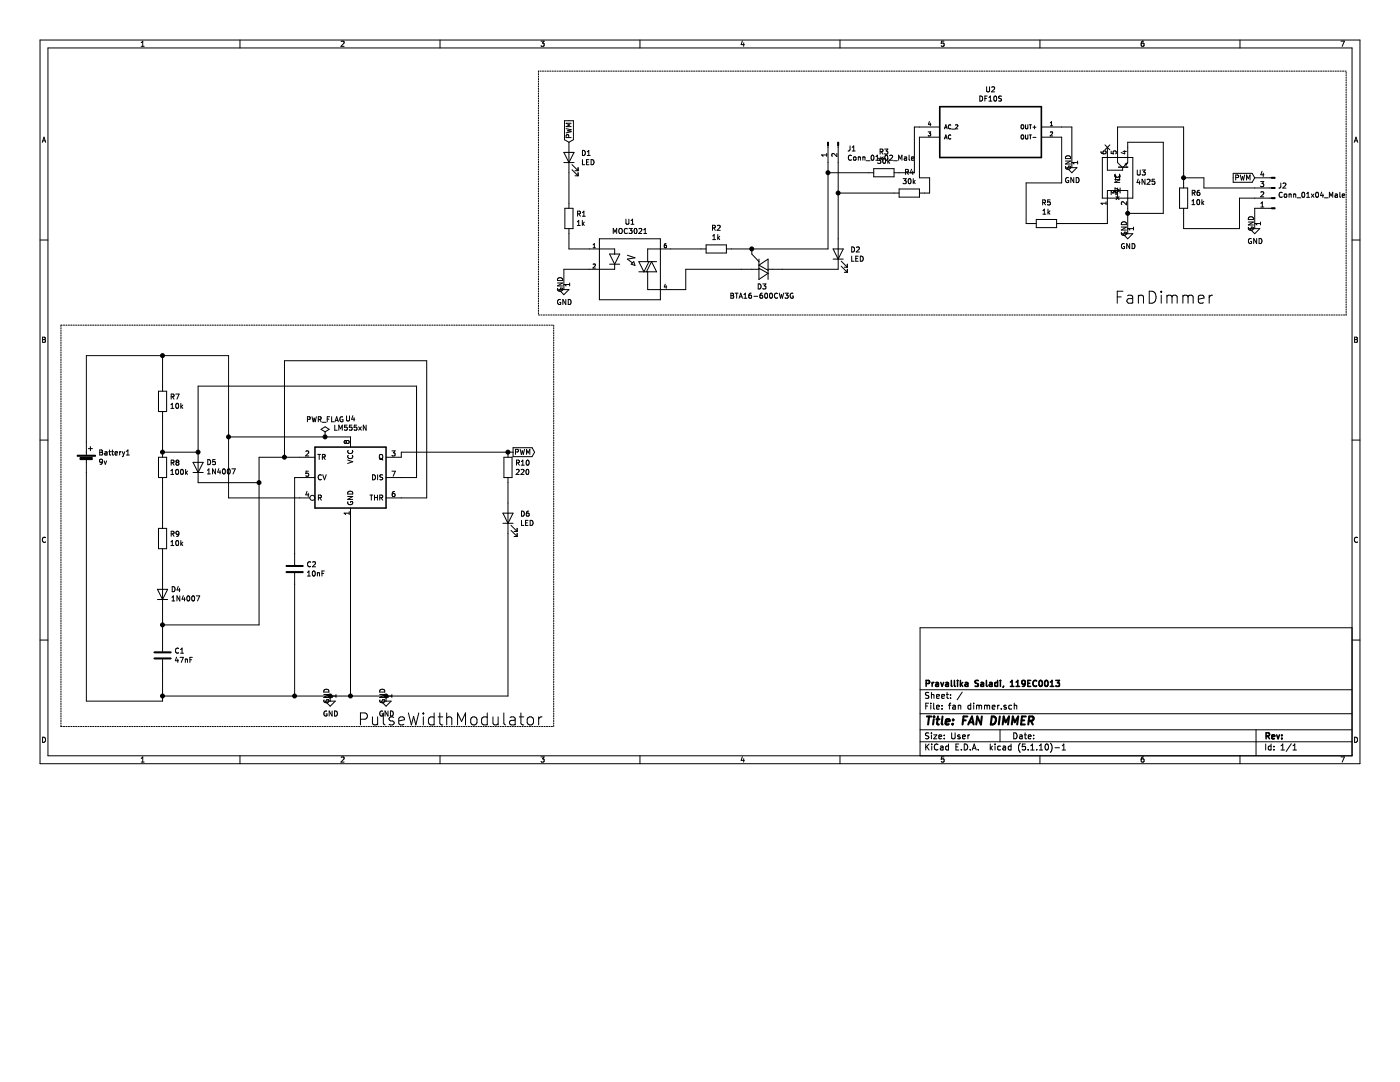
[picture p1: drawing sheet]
EESchema Schematic File Version 4
EELAYER 30 0
EELAYER END
$Descr User 13780 7910
encoding utf-8
Sheet 1 1
Title "FAN DIMMER"
Date ""
Rev ""
Comp "Pravallika Saladi, 119EC0013"
Comment1 ""
Comment2 ""
Comment3 ""
Comment4 ""
$EndDescr
Wire Wire Line
	12350 2050 12350 2200
$Comp
L power:GND #PWR04
U 1 1
P 12350 2200
F 0 "#PWR04" H 12350 1950 50  0001 C CNN
F 1 "GND" H 12355 2027 50  0000 C CNN
F 2 "" H 12350 2200 50  0001 C CNN
F 3 "" H 12350 2200 50  0001 C CNN
	1    12350 2200
	1    0    0    -1  
$EndComp
Wire Wire Line
	12200 1950 12350 1950
Wire Wire Line
	12200 2250 12200 1950
$Comp
L Connector:Conn_01x04_Male J2
U 1 1
P 12550 1950
F 0 "J2" H 12522 1832 50  0000 R CNN
F 1 "Conn_01x04_Male" H 12522 1923 50  0000 R CNN
F 2 "Connector:NS-Tech_Grove_1x04_P2mm_Vertical" H 12550 1950 50  0001 C CNN
F 3 "~" H 12550 1950 50  0001 C CNN
	1    12550 1950
	-1   0    0    1   
$EndComp
Wire Wire Line
	10100 2200 10150 2200
Wire Wire Line
	10450 1350 10450 1800
Wire Wire Line
	10100 1800 10100 2200
Wire Wire Line
	10450 1800 10100 1800
Wire Wire Line
	10550 1250 10550 1600
Wire Wire Line
	10450 1250 10550 1250
Text GLabel 12350 1750 0    50   Input ~ 0
PWM
NoConn ~ 10900 1450
Wire Wire Line
	11450 1400 11450 2100
Wire Wire Line
	12350 1850 11850 1850
Wire Wire Line
	11850 1850 11850 1750
Wire Wire Line
	11850 1750 11650 1750
Connection ~ 11650 1750
Wire Wire Line
	11650 1750 11650 1800
Wire Wire Line
	11650 2250 12200 2250
Wire Wire Line
	11650 2100 11650 2250
Wire Wire Line
	11650 1250 11650 1750
Wire Wire Line
	11000 1250 11650 1250
Wire Wire Line
	11000 1450 11000 1250
Wire Wire Line
	11100 2100 11100 2050
Connection ~ 11100 2100
Wire Wire Line
	11450 2100 11100 2100
Wire Wire Line
	11100 1400 11450 1400
Wire Wire Line
	11100 1450 11100 1400
Wire Wire Line
	11100 2250 11100 2100
$Comp
L power:GND #PWR03
U 1 1
P 11100 2250
F 0 "#PWR03" H 11100 2000 50  0001 C CNN
F 1 "GND" H 11105 2077 50  0000 C CNN
F 2 "" H 11100 2250 50  0001 C CNN
F 3 "" H 11100 2250 50  0001 C CNN
	1    11100 2250
	1    0    0    -1  
$EndComp
Wire Wire Line
	10900 2200 10900 2050
Wire Wire Line
	10450 2200 10900 2200
$Comp
L Isolator:4N25 U3
U 1 1
P 11000 1750
F 0 "U3" V 11046 1570 50  0000 R CNN
F 1 "4N25" V 10955 1570 50  0000 R CNN
F 2 "Package_DIP:DIP-6_W7.62mm" H 10800 1550 50  0001 L CIN
F 3 "https://www.vishay.com/docs/83725/4n25.pdf" H 11000 1750 50  0001 L CNN
	1    11000 1750
	0    -1   -1   0   
$EndComp
$Comp
L power:GND #PWR02
U 1 1
P 10550 1600
F 0 "#PWR02" H 10550 1350 50  0001 C CNN
F 1 "GND" H 10555 1427 50  0000 C CNN
F 2 "" H 10550 1600 50  0001 C CNN
F 3 "" H 10550 1600 50  0001 C CNN
	1    10550 1600
	1    0    0    -1  
$EndComp
Text GLabel 5050 4450 2    50   Output ~ 0
PWM
Wire Wire Line
	9100 1900 9150 1900
Wire Wire Line
	8850 1700 9000 1700
Wire Wire Line
	5600 1700 5600 2000
Wire Wire Line
	5600 2300 5600 2450
$Comp
L Connector:Conn_01x02_Male J1
U 1 1
P 8150 1400
F 0 "J1" V 8212 1212 50  0000 R CNN
F 1 "Conn_01x02_Male" V 8303 1212 50  0000 R CNN
F 2 "LED_THT:LED_D3.0mm_Clear" H 8150 1400 50  0001 C CNN
F 3 "~" H 8150 1400 50  0001 C CNN
	1    8150 1400
	0    -1   1    0   
$EndComp
Wire Wire Line
	8250 2350 8250 1900
Wire Wire Line
	8150 2450 8150 1700
$Comp
L Device:R R3
U 1 1
P 8700 1700
F 0 "R3" V 8493 1700 50  0000 C CNN
F 1 "30k" V 8584 1700 50  0000 C CNN
F 2 "Resistor_SMD:R_0603_1608Metric" V 8630 1700 50  0001 C CNN
F 3 "~" H 8700 1700 50  0001 C CNN
	1    8700 1700
	0    1    1    0   
$EndComp
Wire Wire Line
	8550 1700 8150 1700
Connection ~ 8150 1700
Wire Wire Line
	8150 1700 8150 1600
Wire Wire Line
	8800 1900 8250 1900
Connection ~ 8250 1900
Wire Wire Line
	8250 1900 8250 1600
Text GLabel 5600 1400 1    50   Input ~ 0
PWM
$Comp
L Device:LED D2
U 1 1
P 8250 2500
F 0 "D2" V 8289 2382 50  0000 R CNN
F 1 "LED" V 8198 2382 50  0000 R CNN
F 2 "LED_THT:LED_D3.0mm_Horizontal_O6.35mm_Z2.0mm" H 8250 2500 50  0001 C CNN
F 3 "~" H 8250 2500 50  0001 C CNN
	1    8250 2500
	0    -1   -1   0   
$EndComp
Wire Wire Line
	7200 2450 7400 2450
$Comp
L power:GND #PWR01
U 1 1
P 5550 2800
F 0 "#PWR01" H 5550 2550 50  0001 C CNN
F 1 "GND" H 5555 2627 50  0000 C CNN
F 2 "" H 5550 2800 50  0001 C CNN
F 3 "" H 5550 2800 50  0001 C CNN
	1    5550 2800
	1    0    0    -1  
$EndComp
$Comp
L BTA16-600CW3G:BTA16-600CW3G D3
U 1 1
P 7500 2650
F 0 "D3" H 7500 2825 50  0000 C CNN
F 1 "BTA16-600CW3G" H 7500 2916 50  0000 C CNN
F 2 "BTA16-600CW3G:TO254P1028X482X1968-3" H 7500 2650 50  0001 L BNN
F 3 "" H 7500 2650 50  0001 L BNN
F 4 "IPC-7251" H 7500 2650 50  0001 L BNN "STANDARD"
F 5 "Littlefuse" H 7500 2650 50  0001 L BNN "MANUFACTURER"
F 6 "08/30/17" H 7500 2650 50  0001 L BNN "PARTREV"
	1    7500 2650
	-1   0    0    1   
$EndComp
Connection ~ 7400 2450
Wire Wire Line
	7400 2450 8150 2450
Wire Wire Line
	8250 2650 7700 2650
Wire Wire Line
	7300 2650 6750 2650
$Comp
L DF10S:DF10S U2
U 1 1
P 9750 1150
F 0 "U2" H 9750 1420 50  0000 C CNN
F 1 "DF10S" H 9750 1329 50  0000 C CNN
F 2 "DF10S:SOT508P985X260-4N" H 9750 1150 50  0001 L BNN
F 3 "" H 9750 1150 50  0001 L BNN
F 4 "Fairchild" H 9750 1150 50  0001 L BNN "SUPPLIER"
F 5 "1470962" H 9750 1150 50  0001 L BNN "OC_FARNELL"
F 6 "DF10S" H 9750 1150 50  0001 L BNN "MPN"
F 7 "80K5820" H 9750 1150 50  0001 L BNN "OC_NEWARK"
F 8 "SDIP-4" H 9750 1150 50  0001 L BNN "PACKAGE"
	1    9750 1150
	1    0    0    -1  
$EndComp
Wire Wire Line
	9050 1250 9000 1250
Wire Wire Line
	9000 1250 9000 1700
Wire Wire Line
	9050 1350 9050 1750
Wire Wire Line
	9050 1750 9150 1750
Wire Wire Line
	9150 1750 9150 1900
Wire Wire Line
	5600 2450 5800 2450
Wire Wire Line
	6600 2450 6900 2450
Wire Wire Line
	6750 2650 6750 2850
Wire Wire Line
	5800 2650 5550 2650
Connection ~ 1950 4450
Connection ~ 5000 4450
Wire Wire Line
	5050 4450 5000 4450
Wire Wire Line
	3800 6850 3450 6850
Connection ~ 3800 6850
$Comp
L power:GND #PWR0101
U 1 1
P 3800 6850
F 0 "#PWR0101" H 3800 6600 50  0001 C CNN
F 1 "GND" H 3805 6677 50  0000 C CNN
F 2 "" H 3800 6850 50  0001 C CNN
F 3 "" H 3800 6850 50  0001 C CNN
	1    3800 6850
	1    0    0    -1  
$EndComp
Wire Wire Line
	2550 4750 2550 6150
Connection ~ 2550 4750
Wire Wire Line
	1950 4750 2550 4750
Connection ~ 1600 4450
Wire Wire Line
	1950 4450 1600 4450
Wire Wire Line
	1950 3800 1950 4450
Wire Wire Line
	4100 3800 1950 3800
Wire Wire Line
	4100 4700 4100 3800
Wire Wire Line
	3950 4700 4100 4700
Wire Wire Line
	3450 6850 3250 6850
Connection ~ 3450 6850
Wire Wire Line
	3450 5100 3450 6850
Wire Wire Line
	2900 6850 1600 6850
Connection ~ 2900 6850
Wire Wire Line
	2900 5750 2900 6850
Wire Wire Line
	2900 4700 2900 5450
Wire Wire Line
	2950 4700 2900 4700
Wire Wire Line
	1600 6850 1600 6600
Connection ~ 1600 6850
Wire Wire Line
	5000 6850 3800 6850
Wire Wire Line
	5000 5250 5000 6850
Wire Wire Line
	5000 4750 5000 4950
Wire Wire Line
	3950 4450 3950 4500
Wire Wire Line
	5000 4450 3950 4450
Wire Wire Line
	2250 4300 2250 4900
Connection ~ 2250 4300
Wire Wire Line
	2250 3500 2250 4300
Connection ~ 1600 3500
Wire Wire Line
	2250 4900 2950 4900
Wire Wire Line
	1600 3500 2250 3500
Wire Wire Line
	2800 4500 2550 4500
Connection ~ 2800 4500
Wire Wire Line
	2800 3550 2800 4500
Wire Wire Line
	4200 3550 2800 3550
Wire Wire Line
	4200 4900 4200 3550
Wire Wire Line
	3950 4900 4200 4900
Wire Wire Line
	1600 6150 1600 6300
Connection ~ 1600 6150
Wire Wire Line
	2550 6150 1600 6150
Wire Wire Line
	2550 4500 2550 4750
Wire Wire Line
	2950 4500 2800 4500
$Comp
L Timer:LM555xN U4
U 1 1
P 3450 4700
F 0 "U4" H 3450 5281 50  0000 C CNN
F 1 "LM555xN" H 3450 5190 50  0000 C CNN
F 2 "Package_DIP:DIP-8_W7.62mm" H 4100 4300 50  0001 C CNN
F 3 "http://www.ti.com/lit/ds/symlink/lm555.pdf" H 4300 4300 50  0001 C CNN
	1    3450 4700
	1    0    0    -1  
$EndComp
Wire Wire Line
	1600 6900 1600 6850
Wire Wire Line
	850  6900 1600 6900
Wire Wire Line
	850  4650 850  6900
Wire Wire Line
	850  3500 850  4350
Wire Wire Line
	1600 3500 850  3500
Wire Wire Line
	1600 3800 1600 3500
Wire Wire Line
	1600 6000 1600 6150
Wire Wire Line
	1600 5700 1600 5450
Wire Wire Line
	1600 4750 1600 5150
Wire Wire Line
	1600 4100 1600 4450
$Comp
L Device:Battery_Cell Battery1
U 1 1
P 850 4550
F 0 "Battery1" H 968 4646 50  0000 L CNN
F 1 "9v" H 968 4555 50  0000 L CNN
F 2 "Battery:BatteryHolder_Keystone_107_1x23mm" V 850 4610 50  0001 C CNN
F 3 "~" V 850 4610 50  0001 C CNN
	1    850  4550
	1    0    0    -1  
$EndComp
Wire Notes Line
	5450 3200 5450 7150
Wire Notes Line
	600  7150 600  3200
Wire Notes Line
	600  3200 5450 3200
Wire Notes Line
	600  7150 5450 7150
Wire Notes Line
	5300 3100 13250 3100
Wire Notes Line
	13250 3100 13250 700 
Wire Notes Line
	13250 700  5300 700 
Wire Notes Line
	5300 700  5300 3100
Text Label 5350 7150 2    118  ~ 0
PulseWidthModulator
Text Label 11950 3000 2    118  ~ 0
FanDimmer
Wire Wire Line
	2250 4300 3200 4300
$Comp
L power:PWR_FLAG #FLG0101
U 1 1
P 3200 4300
F 0 "#FLG0101" H 3200 4375 50  0001 C CNN
F 1 "PWR_FLAG" H 3200 4473 50  0000 C CNN
F 2 "" H 3200 4300 50  0001 C CNN
F 3 "~" H 3200 4300 50  0001 C CNN
	1    3200 4300
	1    0    0    -1  
$EndComp
Connection ~ 3200 4300
Wire Wire Line
	3200 4300 3450 4300
$Comp
L power:GND #PWR0102
U 1 1
P 3250 6850
F 0 "#PWR0102" H 3250 6600 50  0001 C CNN
F 1 "GND" H 3255 6677 50  0000 C CNN
F 2 "" H 3250 6850 50  0001 C CNN
F 3 "" H 3250 6850 50  0001 C CNN
	1    3250 6850
	1    0    0    -1  
$EndComp
Connection ~ 3250 6850
Wire Wire Line
	3250 6850 2900 6850
Wire Wire Line
	6750 2850 6600 2850
Wire Wire Line
	5550 2650 5550 2800
$Comp
L Device:R R6
U 1 1
P 11650 1950
F 0 "R6" H 11580 1904 50  0000 R CNN
F 1 "10k" H 11580 1995 50  0000 R CNN
F 2 "Resistor_SMD:R_0603_1608Metric" V 11580 1950 50  0001 C CNN
F 3 "~" H 11650 1950 50  0001 C CNN
	1    11650 1950
	-1   0    0    1   
$EndComp
$Comp
L Device:R R5
U 1 1
P 10300 2200
F 0 "R5" V 10093 2200 50  0000 C CNN
F 1 "1k" V 10184 2200 50  0000 C CNN
F 2 "Resistor_SMD:R_0402_1005Metric" V 10230 2200 50  0001 C CNN
F 3 "~" H 10300 2200 50  0001 C CNN
	1    10300 2200
	0    1    1    0   
$EndComp
$Comp
L Device:R R4
U 1 1
P 8950 1900
F 0 "R4" V 8743 1900 50  0000 C CNN
F 1 "30k" V 8834 1900 50  0000 C CNN
F 2 "Resistor_SMD:R_0603_1608Metric" V 8880 1900 50  0001 C CNN
F 3 "~" H 8950 1900 50  0001 C CNN
	1    8950 1900
	0    1    1    0   
$EndComp
$Comp
L Device:R R2
U 1 1
P 7050 2450
F 0 "R2" V 6843 2450 50  0000 C CNN
F 1 "1k" V 6934 2450 50  0000 C CNN
F 2 "Resistor_SMD:R_0402_1005Metric" V 6980 2450 50  0001 C CNN
F 3 "~" H 7050 2450 50  0001 C CNN
	1    7050 2450
	0    1    1    0   
$EndComp
$Comp
L MOC3021:MOC3021 U1
U 1 1
P 6200 2650
F 0 "U1" H 6200 3117 50  0000 C CNN
F 1 "MOC3021" H 6200 3026 50  0000 C CNN
F 2 "MOC3021:DIP762W45P254L889H508Q6" H 6200 2650 50  0001 L BNN
F 3 "" H 6200 2650 50  0001 L BNN
F 4 "IPC 7351B" H 6200 2650 50  0001 L BNN "STANDARD"
F 5 "DIP-6" H 6200 2650 50  0001 L BNN "PACKAGE"
F 6 "FAIRCHILD SEMICONDUCTOR" H 6200 2650 50  0001 L BNN "MANUFACTURER"
F 7 "" H 6200 2650 50  0001 L BNN "PARTREV"
	1    6200 2650
	1    0    0    -1  
$EndComp
$Comp
L Device:R R1
U 1 1
P 5600 2150
F 0 "R1" H 5670 2196 50  0000 L CNN
F 1 "1k" H 5670 2105 50  0000 L CNN
F 2 "Resistor_SMD:R_0402_1005Metric" V 5530 2150 50  0001 C CNN
F 3 "~" H 5600 2150 50  0001 C CNN
	1    5600 2150
	1    0    0    -1  
$EndComp
$Comp
L Device:LED D1
U 1 1
P 5600 1550
F 0 "D1" V 5639 1432 50  0000 R CNN
F 1 "LED" V 5548 1432 50  0000 R CNN
F 2 "LED_SMD:LED_0603_1608Metric_Castellated" H 5600 1550 50  0001 C CNN
F 3 "~" H 5600 1550 50  0001 C CNN
	1    5600 1550
	0    -1   -1   0   
$EndComp
$Comp
L Device:LED D6
U 1 1
P 5000 5100
F 0 "D6" V 5039 4982 50  0000 R CNN
F 1 "LED" V 4948 4982 50  0000 R CNN
F 2 "LED_THT:LED_D3.0mm_Clear" H 5000 5100 50  0001 C CNN
F 3 "~" H 5000 5100 50  0001 C CNN
	1    5000 5100
	0    -1   -1   0   
$EndComp
$Comp
L Device:C C1
U 1 1
P 1600 6450
F 0 "C1" H 1715 6496 50  0000 L CNN
F 1 "47nF" H 1715 6405 50  0000 L CNN
F 2 "Capacitor_SMD:CP_Elec_3x5.3" H 1638 6300 50  0001 C CNN
F 3 "~" H 1600 6450 50  0001 C CNN
	1    1600 6450
	1    0    0    -1  
$EndComp
$Comp
L Device:R R10
U 1 1
P 5000 4600
F 0 "R10" H 5070 4646 50  0000 L CNN
F 1 "220" H 5070 4555 50  0000 L CNN
F 2 "Resistor_SMD:R_0603_1608Metric" V 4930 4600 50  0001 C CNN
F 3 "~" H 5000 4600 50  0001 C CNN
	1    5000 4600
	1    0    0    -1  
$EndComp
$Comp
L Device:C C2
U 1 1
P 2900 5600
F 0 "C2" H 3015 5646 50  0000 L CNN
F 1 "10nF" H 3015 5555 50  0000 L CNN
F 2 "Capacitor_SMD:CP_Elec_3x5.3" H 2938 5450 50  0001 C CNN
F 3 "~" H 2900 5600 50  0001 C CNN
	1    2900 5600
	1    0    0    -1  
$EndComp
$Comp
L Diode:1N4007 D5
U 1 1
P 1950 4600
F 0 "D5" V 1996 4520 50  0000 R CNN
F 1 "1N4007" V 1905 4520 50  0000 R CNN
F 2 "Diode_THT:D_DO-41_SOD81_P10.16mm_Horizontal" H 1950 4425 50  0001 C CNN
F 3 "http://www.vishay.com/docs/88503/1n4001.pdf" H 1950 4600 50  0001 C CNN
	1    1950 4600
	0    -1   -1   0   
$EndComp
$Comp
L Diode:1N4007 D4
U 1 1
P 1600 5850
F 0 "D4" V 1646 5770 50  0000 R CNN
F 1 "1N4007" V 1555 5770 50  0000 R CNN
F 2 "Diode_THT:D_DO-41_SOD81_P10.16mm_Horizontal" H 1600 5675 50  0001 C CNN
F 3 "http://www.vishay.com/docs/88503/1n4001.pdf" H 1600 5850 50  0001 C CNN
	1    1600 5850
	0    -1   -1   0   
$EndComp
$Comp
L Device:R R9
U 1 1
P 1600 5300
F 0 "R9" H 1670 5346 50  0000 L CNN
F 1 "10k" H 1670 5255 50  0000 L CNN
F 2 "Resistor_SMD:R_0603_1608Metric" V 1530 5300 50  0001 C CNN
F 3 "~" H 1600 5300 50  0001 C CNN
	1    1600 5300
	1    0    0    -1  
$EndComp
$Comp
L Device:R R8
U 1 1
P 1600 4600
F 0 "R8" H 1670 4646 50  0000 L CNN
F 1 "100k" H 1670 4555 50  0000 L CNN
F 2 "Resistor_SMD:R_0603_1608Metric" V 1530 4600 50  0001 C CNN
F 3 "~" H 1600 4600 50  0001 C CNN
	1    1600 4600
	1    0    0    -1  
$EndComp
$Comp
L Device:R R7
U 1 1
P 1600 3950
F 0 "R7" H 1670 3996 50  0000 L CNN
F 1 "10k" H 1670 3905 50  0000 L CNN
F 2 "Resistor_SMD:R_0603_1608Metric" V 1530 3950 50  0001 C CNN
F 3 "~" H 1600 3950 50  0001 C CNN
	1    1600 3950
	1    0    0    -1  
$EndComp
$EndSCHEMATC
